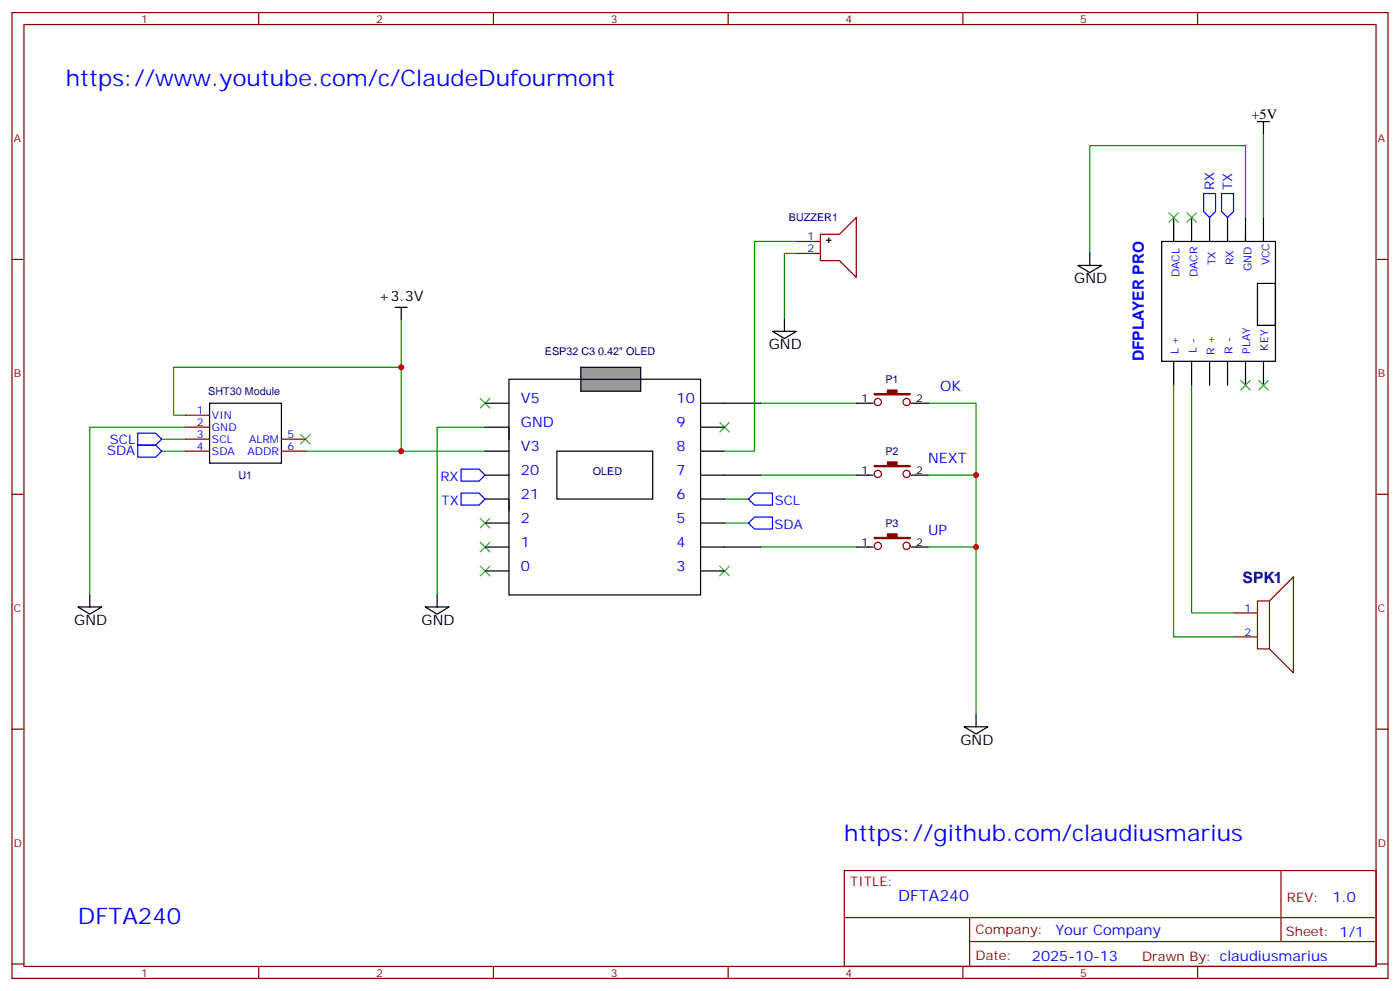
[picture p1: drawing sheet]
<svg xmlns="http://www.w3.org/2000/svg" width="412mm" height="292mm" viewBox="0 0 412 292" stroke-linecap="round" stroke-linejoin="round" font-family="sans-serif">
<g fill="none" stroke="#870000" stroke-width=".35">
<path d="M3.5 3.7h405.4v284.3h-405.4zM7.1 7.2h398.2v277.3h-398.2zM76.2 3.7v3.5M145.3 3.7v3.5M214.5 3.7v3.5M283.6 3.7v3.5M352.8 3.7v3.5M3.5 76.4h3.6M405.3 76.4h3.6M3.5 145.5h3.6M405.3 145.5h3.6M3.5 214.7h3.6"/>
<path d="M405.3 214.7h3.6M248.7 256.3h156.6v28.2h-156.6zM377.3 256.3v20.9M248.7 270.1h156.5M285.6 277.2h119.6M285.6 270.1v14.2M3.5 283.8h3.6M76.2 284.5v3.5M145.3 284.5v3.5M214.5 284.5v3.5M283.6 284.5v3.5M352.8 284.5v3.5"/>
<path d="M405.3 283.8h3.6"/>
</g>
<path d="M171.1 108.1h17.6v7.1h-17.6z" fill="#999" stroke="#000" stroke-width=".35"/>
<g fill="none" stroke="#3c3" stroke-width=".35">
<path d="M344.3 62.6l2.8 2.8M347.1 62.6l-2.8 2.8M349.6 62.6l2.8 2.8M352.4 62.6l-2.8 2.8M141.5 117.3l2.8 2.8M144.3 117.3l-2.8 2.8M365.5 112l2.8 2.8M368.3 112l-2.8 2.8M370.8 112l2.8 2.8M373.6 112l-2.8 2.8M88.5 127.9l2.9 2.8M91.4 127.9l-2.9 2.8"/>
<path d="M212 124.4l2.8 2.8M214.8 124.4l-2.8 2.8M141.5 159.6l2.8 2.9M141.5 152.6l2.8 2.8M144.3 159.6l-2.8 2.9M144.3 152.6l-2.8 2.8M141.5 166.7l2.8 2.8M144.3 166.7l-2.8 2.8M212 166.7l2.8 2.8M214.8 166.7l-2.8 2.8"/>
</g>
<g fill="none" stroke="#000" stroke-width=".35">
<path d="M370.4 35.8h3.5M372.2 35.8v3.5M243.4 70.7h1.4M244.1 70v1.4M317.5 78.1h7.1l-3.6 2.2zM321 74.6v3.5M342.2 71.1h33.5v35.3h-33.5zM345.7 64v7.1M351 64v7.1M356.3 64v7.1M361.6 64v7.1M366.9 64v7.1v-1.8"/>
<path d="M372.2 64v7.1M116.4 90.5h3.5M118.2 90.5v3.5M227.5 97.5h7.1l-3.5 2.2zM231.1 94v3.5M370.4 83.4h5.3v12.4h-5.3zM61.7 118.7h21.2v17.6h-21.2zM142.9 118.7h7M149.9 111.7h56.5v63.5h-56.5zM206.4 118.7h17.6M252.2 118.7h5M268.5 118.7h4.9"/>
<path d="M345.7 106.4v7M351 106.4v7M356.3 106.4v7M361.6 106.4v7M366.9 106.4v7v-1.7M372.2 106.4v7M142.9 125.8h7v3.5M142.9 139.9h7M142.9 132.8h7M164 132.8h28.3v14.1h-28.3zM206.4 139.9h17.6M206.4 132.8h7"/>
<path d="M206.4 125.8h7M252.2 139.9h5M268.5 139.9h4.9M142.9 146.9h7v3.6M142.9 154h7M206.4 154h7M206.4 146.9h7M22.9 178.7h7.1l-3.5 2.1zM26.5 175.2v3.5M125.2 178.7h7.1l-3.5 2.1zM128.8 175.2v3.5M142.9 161h7"/>
<path d="M142.9 168.1h7M206.4 161h17.6M206.4 168.1h7M252.2 161h5M268.5 161h4.9M284 214h7l-3.5 2.1zM287.5 210.4v3.6"/>
</g>
<g fill="none" stroke="#008700" stroke-width=".35">
<path d="M372.2 39.3v24.7M234.6 71.1h-12.4v61.7h-8.8M234.6 74.6h-3.5v19.4M366.9 64v-21.1h-45.9v31.7M118.2 94v14.1M224 118.7h28.2M273.4 118.7h14.1v91.7M345.7 113.4v74.1h17.7M351 113.4v67h12.4M47.6 129.3h7.1M47.6 132.8h7.1M54.7 125.8h-28.2v49.4"/>
<path d="M54.7 122.2h-3.5v-14.1h67v24.7M90 132.8h52.9M142.9 125.8h-14.1v49.4M224 139.9h28.2M273.4 139.9h14.1M213.4 146.9h7.1M213.4 154h7.1M224 161h28.2M273.4 161h14.1"/>
</g>
<path d="M354.5 57h3.6v5.3l-1.8 1.7-1.8-1.7zM359.8 57h3.6v5.3l-1.8 1.7-1.8-1.7zM40.6 127.5h5.3l1.7 1.8-1.7 1.8h-5.3zM40.6 131.1h5.3l1.7 1.7-1.7 1.8h-5.3zM135.8 138.1h5.3l1.8 1.8-1.8 1.7h-5.3zM135.8 145.2h5.3l1.8 1.7-1.8 1.8h-5.3zM220.5 146.9l1.7-1.7h5.3v3.5h-5.3zM220.5 154l1.7-1.8h5.3v3.6h-5.3z" fill="none" stroke="#00f" stroke-width=".35"/>
<g fill="none" stroke="#870000" stroke-width=".35">
<path d="M234.6 74.6h7.1M234.6 71.1h7.1M241.7 69h5.6l4.9-5v17.7l-4.9-5h-5.6zM54.7 125.8h7M54.7 129.3h7M54.7 132.8h7M54.7 122.2h7M82.9 129.3h7.1M82.9 132.8h7.1M373.9 176.9l7.1-7v28.2l-7.1-7.1zM373.9 176.9h-3.5v14.1h3.5M363.4 180.4h7"/>
<path d="M363.4 187.5h7"/>
<circle cx="258.6" cy="118.4" r="1.06"/>
<circle cx="267.1" cy="118.4" r="1.06"/>
<circle cx="258.6" cy="139.5" r="1.06"/>
<circle cx="267.1" cy="139.5" r="1.06"/>
<circle cx="258.6" cy="160.7" r="1.06"/>
<circle cx="267.1" cy="160.7" r="1.06"/>
</g>
<g fill="#870000" stroke="#870000" stroke-width=".35">
<path d="M257.5 158.2h3.9v-1h2.8v1h3.9v.4h-10.6z"/>
<path d="M257.5 137.1h3.9v-1.1h2.8v1.1h3.9v.3h-10.6z"/>
<path d="M257.5 115.9h3.9v-1.1h2.8v1.1h3.9v.3h-10.6z"/>
</g>
<g fill="#c00">
<circle cx="118.2" cy="108.1" r=".88"/>
<circle cx="118.2" cy="132.8" r=".88"/>
<circle cx="287.5" cy="161" r=".88"/>
<circle cx="287.5" cy="139.9" r=".88"/>
</g>
<g font-size="6.7" fill="#00f">
<text x="19.4" y="25.2">https://www.youtube.com/c/ClaudeDufourmont</text>
<text x="248.7" y="247.5">https://github.com/claudiusmarius</text>
<text x="22.9" y="272.2">DFTA240</text>
</g>
<g font-size="4.6" fill="#00f">
<text x="336.9" y="106.4" transform="rotate(-90 336.9 106.4)">DFPLAYER PRO</text>
<text x="264.6" y="265.1">DFTA240</text>
</g>
<text font-size="4.6" fill="#000080" x="366" y="171.5">SPK1</text>
<g font-size="4.2">
<text x="368.7" y="35.1">+5V</text>
<text x="316.4" y="83.4">GND</text>
<text x="111.5" y="88.7">+3.3V</text>
<text x="226.5" y="102.8">GND</text>
<text x="21.9" y="184">GND</text>
<text x="124.2" y="184">GND</text>
<text x="282.9" y="219.3">GND</text>
</g>
<g font-size="4.2" fill="#00f">
<text x="153.5" y="118.7">V5</text>
<text x="199.3" y="118.7">10</text>
<text x="276.9" y="115.2">OK</text>
<text x="153.5" y="125.8">GND</text>
<text x="199.3" y="125.8">9</text>
<text x="153.5" y="132.8">V3</text>
<text x="199.3" y="132.8">8</text>
<text x="273.4" y="136.3">NEXT</text>
<text x="153.5" y="139.9">20</text>
<text x="199.3" y="139.9">7</text>
<text x="153.5" y="146.9">21</text>
<text x="199.3" y="146.9">6</text>
<text x="153.5" y="154">2</text>
<text x="199.3" y="154">5</text>
<text x="153.5" y="161">1</text>
<text x="199.3" y="161">4</text>
<text x="273.4" y="157.5">UP</text>
<text x="153.5" y="168.1">0</text>
<text x="199.3" y="168.1">3</text>
<text x="392.5" y="265.6">1.0</text>
<text x="310.9" y="275.1">Your Company</text>
<text x="304" y="282.9">2025-10-13</text>
</g>
<g font-size="3.9" fill="#00f">
<text x="357.6" y="56.1" transform="rotate(-90 357.6 56.1)">RX</text>
<text x="362.9" y="56.1" transform="rotate(-90 362.9 56.1)">TX</text>
<text x="32.3" y="130.7">SCL</text>
<text x="31.6" y="134.1">SDA</text>
<text x="129.7" y="141.6">RX</text>
<text x="130.1" y="148.6">TX</text>
<text x="228.2" y="148.6">SCL</text>
<text x="228.2" y="155.7">SDA</text>
</g>
<g font-size="3.9" fill="#800">
<text x="250.5" y="260.9">TITLE:</text>
<text x="379.1" y="265.6">REV:</text>
<text x="287.4" y="275.1">Company:</text>
<text x="378.7" y="275.7">Sheet: 1/1</text>
<text x="287.4" y="282.8">Date:</text>
<text x="336.4" y="282.8">Drawn By: claudiusmarius</text>
</g>
<g font-size="3.2" fill="#800">
<text x="41.6" y="6.7">1</text>
<text x="110.8" y="6.7">2</text>
<text x="179.9" y="6.7">3</text>
<text x="249.1" y="6.7">4</text>
<text x="318.2" y="6.7">5</text>
<text x="4.1" y="41.8">A</text>
<text x="405.9" y="41.8">A</text>
<text x="4.1" y="110.9">B</text>
<text x="405.9" y="110.9">B</text>
<text x="4.1" y="180.1">C</text>
<text x="405.9" y="180.1">C</text>
<text x="4.1" y="249.2">D</text>
<text x="405.9" y="249.2">D</text>
<text x="41.6" y="287.5">1</text>
<text x="110.8" y="287.5">2</text>
<text x="179.9" y="287.5">3</text>
<text x="249.1" y="287.5">4</text>
<text x="318.2" y="287.5">5</text>
</g>
<g font-size="3.2" fill="#000080">
<text x="232.4" y="65.1">BUZZER1</text>
<text x="160.5" y="104.6">ESP32 C3 0.42&quot; OLED</text>
<text x="260.8" y="112.8">P1</text>
<text x="61.3" y="116.3">SHT30 Module</text>
<text x="260.8" y="134">P2</text>
<text x="70.2" y="141">U1</text>
<text x="174.6" y="139.9">OLED</text>
<text x="260.8" y="155.1">P3</text>
</g>
<g font-size="3.2" fill="#00f">
<text x="237.9" y="70.7">1</text>
<text x="237.9" y="74.3">2</text>
<text x="347.5" y="81.7" transform="rotate(-90 347.5 81.7)">DACL</text>
<text x="352.8" y="81.7" transform="rotate(-90 352.8 81.7)">DACR</text>
<text x="358.1" y="78.1" transform="rotate(-90 358.1 78.1)">TX</text>
<text x="363.4" y="78.1" transform="rotate(-90 363.4 78.1)">RX</text>
<text x="368.7" y="79.9" transform="rotate(-90 368.7 79.9)">GND</text>
<text x="373.9" y="78.1" transform="rotate(-90 373.9 78.1)">VCC</text>
<text x="347.1" y="104.3" transform="rotate(-90 347.1 104.3)">L +</text>
<text x="352.4" y="103.8" transform="rotate(-90 352.4 103.8)">L -</text>
<text x="357.7" y="104.6" transform="rotate(-90 357.7 104.6)">R +</text>
<text x="363" y="104.1" transform="rotate(-90 363 104.1)">R -</text>
<text x="368.3" y="104.1" transform="rotate(-90 368.3 104.1)">PLAY</text>
<text x="373.6" y="103.2" transform="rotate(-90 373.6 103.2)">KEY</text>
<text x="58" y="125.4">2</text>
<text x="58" y="121.9">1</text>
<text x="62.4" y="123.3">VIN</text>
<text x="58" y="128.9">3</text>
<text x="62.4" y="126.8">GND</text>
<text x="62.4" y="130.4">SCL</text>
<text x="73.4" y="130.4">ALRM</text>
<text x="84.7" y="128.9">5</text>
<text x="58" y="132.5">4</text>
<text x="62.4" y="133.9">SDA</text>
<text x="72.9" y="133.9">ADDR</text>
<text x="84.7" y="132.5">6</text>
<text x="366.6" y="180.1">1</text>
<text x="366.6" y="187.1">2</text>
</g>
<g font-size="3.2">
<text x="253.7" y="118.4">1</text>
<text x="269.9" y="118.4">2</text>
<text x="253.7" y="139.5">1</text>
<text x="269.9" y="139.5">2</text>
<text x="253.7" y="160.7">1</text>
<text x="269.9" y="160.7">2</text>
</g>
</svg>
